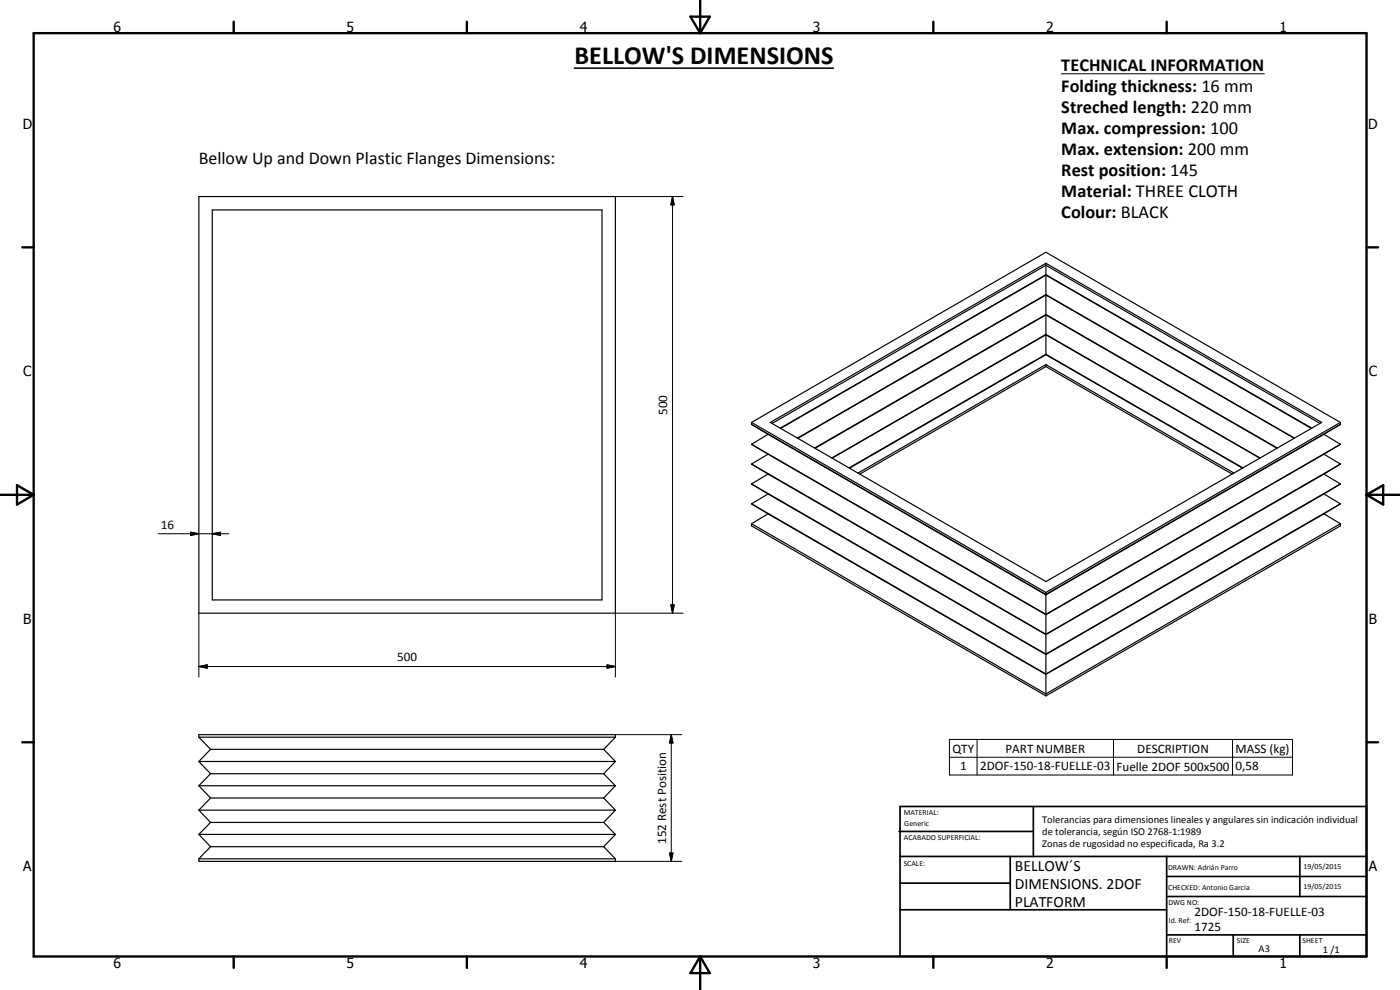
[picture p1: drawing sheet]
<svg xmlns="http://www.w3.org/2000/svg" width="420mm" height="297mm" viewBox="0 0 420 297" stroke-linecap="round" stroke-linejoin="round" font-family="sans-serif">
<g fill="none" stroke="#000" stroke-width=".35">
<path d="M59.7 59h125v125h-125zM63.7 63h117v117h-117zM313.9 79v27.4M313.9 110l55.9 32.2M313.9 110l-55.8 32.2M313.9 109.4v.6M313.9 109.4l-56.4 32.5M313.9 106.4l-58.9 34.1M313.9 109.4l56.4 32.5M313.9 106.4l59 34.1M225.5 127.3l88.4 51.1 88.4-51.1M225.5 127.3l5 3"/>
<path d="M225.5 133.3l88.4 51 88.4-51M225.5 133.3l5 3M225.5 139.2l88.4 51.1 88.4-51.1M225.5 139.2l5 3M225.5 126.7v.6M225.5 126.7l88.4 51.1M225.5 126.7l88.4-51 88.4 51M230.5 130.3l83.4 48.2 83.4-48.2M230.5 130.3l-5 3M230.5 136.3l83.4 48.1 83.4-48.1M230.5 136.3l-5 2.9M231.2 126.7l82.7-47.7 82.8 47.7-82.8 47.8z"/>
<path d="M231.7 127l82.2-47.4 82.2 47.4M234.2 128.4l79.7-46 79.7 46M234.3 128.5l79.6-46 79.6 46M239.3 131.4l74.6-43 74.6 43M239.5 131.5l74.4-43 74.5 43M244.5 134.4l69.4-40 69.4 40M244.6 134.5l69.3-40 69.3 40M249.7 137.4l64.2-37.1 64.3 37.1M249.8 137.5l64.1-37 64.2 37M397.3 130.3l5 3M397.3 136.3l5 2.9M402.3 127.3l-5 3"/>
<path d="M402.3 133.3l-5 3M402.3 139.2l-5 3M402.3 126.7v.6M402.3 126.7l-88.4 51.1M225.5 157.1v.7l88.4 51M225.5 145.2l88.4 51.1 88.4-51.1M225.5 145.2l5 3M225.5 151.2l88.4 51 88.4-51M225.5 151.2l5 3M225.5 157.1l88.4 51.1 88.4-51.1M230.5 142.2l83.4 48.2 83.4-48.2M230.5 142.2l-5 3"/>
<path d="M230.5 148.2l83.4 48.2 83.4-48.2M230.5 148.2l-5 3M230.5 154.2l83.4 48.2 83.4-48.2M230.5 154.2l-5 2.9M254.8 140.4l59.1-34.1 59.1 34.1M397.3 142.2l5 3M397.3 148.2l5 3M397.3 154.2l5 2.9M402.3 157.1v.7l-88.4 51M402.3 145.2l-5 3M402.3 151.2l-5 3M313.9 177.8v31"/>
<path d="M59.7 221.2v-.8h125v.8M59.7 235.8l3.5 3.6M59.7 228.5l3.5 3.7M59.7 221.2l3.5 3.6M59.7 235.8h125M59.7 228.5h125M59.7 221.2h125M63.2 239.4l-3.5 3.7M63.2 232.2l-3.5 3.6M63.2 224.8l-3.5 3.7M63.2 239.4h118M63.2 232.2h118"/>
<path d="M63.2 224.8h118M181.2 239.4l3.5 3.7M181.2 232.2l3.5 3.6M181.2 224.8l3.5 3.7M184.7 235.8l-3.5 3.6M184.7 228.5l-3.5 3.7M184.7 221.2l-3.5 3.6M59.7 257.7v.7h125v-.7M59.7 250.4l3.5 3.6M59.7 243.1l3.5 3.7M59.7 257.7h125M59.7 250.4h125"/>
<path d="M59.7 243.1h125M63.2 254l-3.5 3.7M63.2 246.8l-3.5 3.6M63.2 254h118M63.2 246.8h118M181.2 254l3.5 3.7M181.2 246.8l3.5 3.6M184.7 250.4l-3.5 3.6M184.7 243.1l-3.5 3.7"/>
</g>
<g fill="none" stroke="#000" stroke-width=".71">
<path d="M10.1 9.9h400v277.1h-400zM70.1 6.5v3.4M140.1 6.5v3.4M207.2 5h5.8l-2.9 4.9zM210.1 0v9.9M280.1 6.5v3.4M350.1 6.5v3.4M6.7 74.2h3.4M410.1 74.2h3.5M.1 148.5h10M5.1 145.6l5 2.9-5 2.9zM410.1 148.5h10"/>
<path d="M410.1 148.5l5-2.9v5.8zM6.7 222.7h3.4M410.1 222.7h3.5M70.1 287v3.4M140.1 287v3.4M210.1 287v10M210.1 287l2.9 5h-5.8zM280.1 287v3.4M350.1 287v3.4"/>
</g>
<g fill="none" stroke="#000" stroke-width=".51">
<path d="M269.8 249.5h40.3M270.1 242h140v45h-140zM270.1 257h140M303.2 257v16M310.1 242v15M350.1 257v30M390.1 257v12M270.1 265h33.1M270.1 273h80M350.1 269h60M350.1 263h60M350.1 280.5h60"/>
<path d="M370.1 280.5v6.5M390.1 280.5v6.5"/>
</g>
<g fill="none" stroke="#000" stroke-width=".3">
<path d="M318.5 22.1h61M184.7 59h20.3M201.8 59l.5 2.5h-1zM201.8 59v125M57.2 159.7l2.5 .4-2.5 .6zM47.5 160.1h21.2M63.7 160.1l2.5-.4v1zM59.7 200l2.5-.5v1zM59.7 200h125M59.7 184v19.2M182.2 199.5l2.5 .5-2.5 .5zM201.3 181.5h1l-.5 2.5z"/>
<path d="M205 184h-20.3v19.2M184.7 220.4h19.9M201.5 220.4l.5 2.5h-1.1zM201.5 220.4v38M284.9 221.9h103v10.6h-103zM284.9 227.2h103M293.2 221.9v10.6M334.2 221.9v10.6M369.9 221.9v10.6M184.7 258.4h19.9M200.9 255.9h1.1l-.5 2.5z"/>
</g>
<path d="M172.4 20.4h77.7" fill="none" stroke="#000" stroke-width=".46"/>
<path d="M201.8 59l.5 2.5h-1zM63.7 160.1l2.5-.4v1zM57.2 159.7l2.5 .4-2.5 .6zM59.7 200l2.5-.5v1zM201.3 181.5h1l-.5 2.5zM182.2 199.5l2.5 .5-2.5 .5zM201.5 220.4l.5 2.5h-1.1zM200.9 255.9h1.1l-.5 2.5z" fill="#000"/>
<text font-size="7.9" x="172.4" y="19.3">BELLOW'S DIMENSIONS</text>
<g font-size="5.5">
<text x="318.5" y="21.4">TECHNICAL INFORMATION</text>
<text x="318.5" y="27.7">Folding thickness: 16 mm</text>
<text x="318.5" y="34">Streched length: 220 mm</text>
<text x="318.5" y="40.3">Max. compression: 100</text>
<text x="318.5" y="46.6">Max. extension: 200 mm</text>
<text x="318.5" y="52.9">Rest position: 145</text>
<text x="318.5" y="59.2">Material: THREE CLOTH</text>
<text x="318.5" y="65.5">Colour: BLACK</text>
</g>
<text font-size="5.4" x="59.6" y="49.3">Bellow Up and Down Plastic Flanges Dimensions:</text>
<g font-size="4.7">
<text x="304.6" y="261.2">BELLOW´S</text>
<text x="304.6" y="266.6">DIMENSIONS. 2DOF</text>
<text x="304.6" y="272">PLATFORM</text>
</g>
<g font-size="4.2">
<text x="34" y="9.6">6</text>
<text x="104" y="9.6">5</text>
<text x="174" y="9.6">4</text>
<text x="244" y="9.6">3</text>
<text x="314" y="9.6">2</text>
<text x="384" y="9.6">1</text>
<text x="6.8" y="38.7">D</text>
<text x="410.6" y="38.7">D</text>
<text x="7" y="112.9">C</text>
<text x="410.8" y="112.9">C</text>
<text x="7" y="187.1">B</text>
<text x="410.8" y="187.1">B</text>
<text x="7" y="261.4">A</text>
<text x="410.8" y="261.4">A</text>
<text x="34" y="290.4">6</text>
<text x="104" y="290.4">5</text>
<text x="174" y="290.4">4</text>
<text x="244" y="290.4">3</text>
<text x="314" y="290.4">2</text>
<text x="384" y="290.4">1</text>
</g>
<g font-size="3.9">
<text x="200.3" y="124.5" transform="rotate(-90 200.3 124.5)">500</text>
<text x="48.2" y="158.6">16</text>
<text x="119.2" y="198.4">500</text>
<text x="285.9" y="225.8">QTY</text>
<text x="301.7" y="225.8">PART NUMBER</text>
<text x="341.3" y="225.8">DESCRIPTION</text>
<text x="370.8" y="225.9">MASS (kg)</text>
<text x="288.1" y="231.1">1</text>
<text x="294.1" y="231.1">2DOF-150-18-FUELLE-03</text>
<text x="335.1" y="231.2">Fuelle 2DOF 500x500</text>
<text x="370.8" y="231.1">0,58</text>
<text x="199.9" y="253.3" transform="rotate(-90 199.9 253.3)">152 Rest Position</text>
<text x="358.5" y="275">2DOF-150-18-FUELLE-03</text>
<text x="358.5" y="279.4">1725</text>
</g>
<g font-size="3.1">
<text x="312.7" y="246.8">Tolerancias para dimensiones lineales y angulares sin indicación individual</text>
<text x="312.7" y="250.4">de tolerancia, según ISO 2768-1:1989</text>
<text x="312.7" y="254">Zonas de rugosidad no especificada, Ra 3.2</text>
<text x="377.7" y="285.6">A3</text>
<text x="397" y="285.9">1 /1</text>
</g>
<g font-size="2.4">
<text x="271.2" y="244.4">MATERIAL:</text>
<text x="271.3" y="252">ACABADO SUPERFICIAL:</text>
<text x="271.4" y="247.9">Generic</text>
<text x="271.2" y="259.7">SCALE:</text>
<text x="350.6" y="261">DRAWN: Adrián Parro</text>
<text x="391.2" y="260.6">19/05/2015</text>
<text x="350.6" y="267">CHECKED: Antonio Garcia</text>
<text x="391.2" y="266.7">19/05/2015</text>
<text x="350.6" y="271.4">DWG NO:</text>
<text x="350.8" y="276.9">Id. Ref:</text>
<text x="350.8" y="282.8">REV</text>
<text x="371.2" y="282.9">SIZE</text>
<text x="390.9" y="282.9">SHEET</text>
</g>
</svg>
